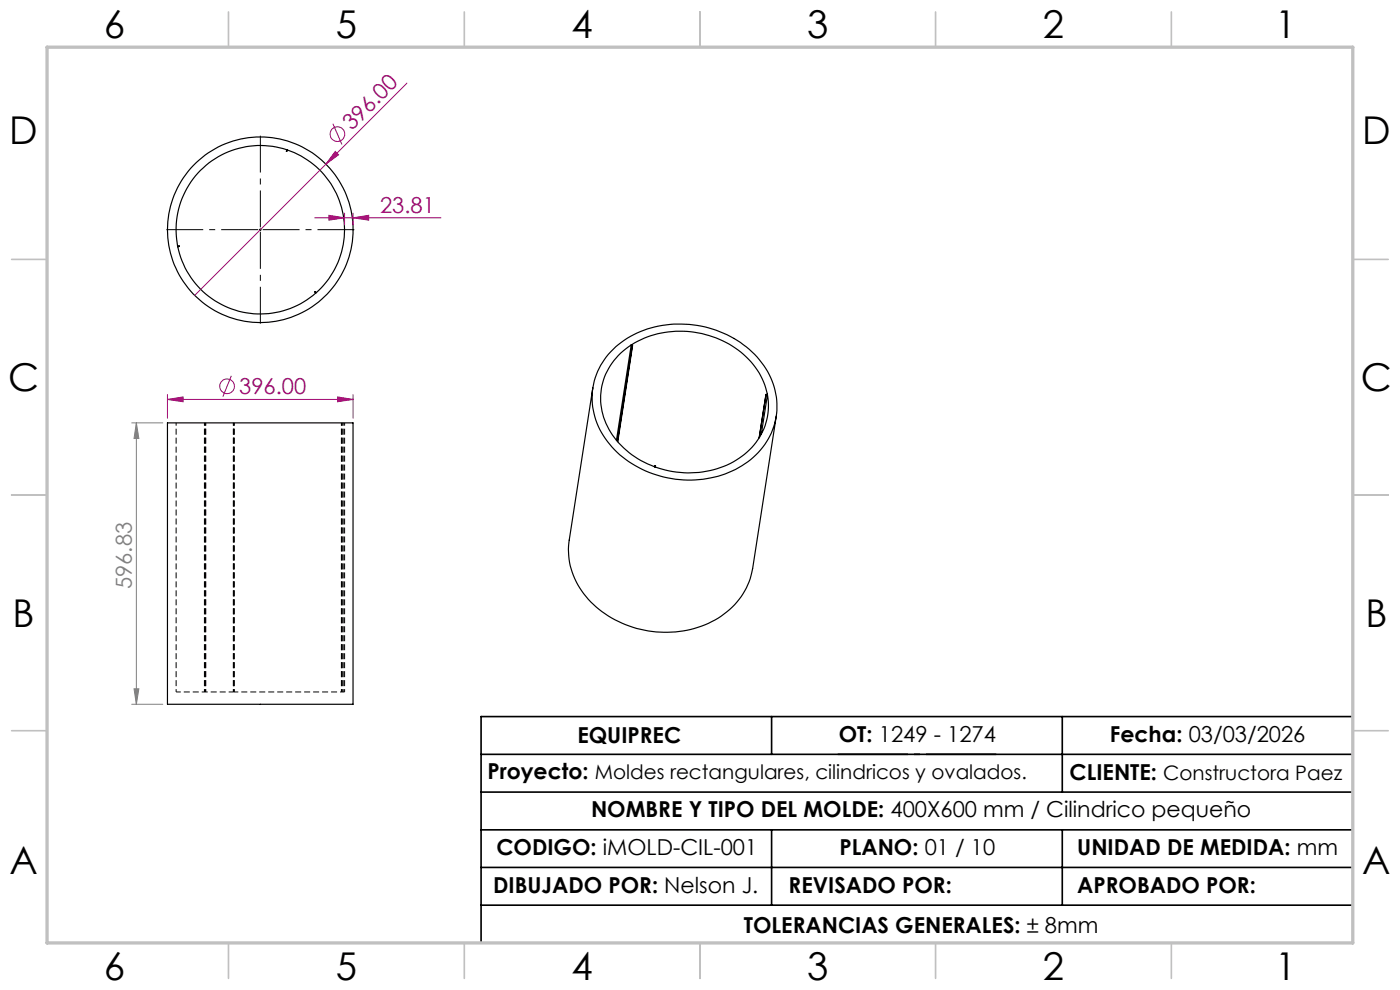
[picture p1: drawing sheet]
<svg xmlns="http://www.w3.org/2000/svg" width="297mm" height="210mm" viewBox="0 0 297 210" stroke-linecap="round" stroke-linejoin="round" font-family="sans-serif">
<g fill="none" stroke="#000" stroke-width=".25">
<path d="M42.5 36.2a18 18 0 0 1 18.4-4.4l-.2 .3 .3-.3a17.9 17.9 0 0 1 6.1 30.3l-.2-.2 .1 .3a17.9 17.9 0 0 1-29.3-9.9l.3-.1h-.3a18 18 0 0 1 4.8-16zM129.6 74.6a21.1 21.1 0 0 1 21.6-4.8 19.3 19.3 0 0 1 13.1 12.4 14.6 14.6 0 0 1-7.6 17 22.4 22.4 0 0 1-27.8-5.5 14.4 14.4 0 0 1 .7-19.1zM133.9 73.2a13.4 13.4 0 0 0-2.1 21.3 19 19 0 0 0 7.1 4.5l.2-.2M133.9 73.2l.2 .2M133.9 73.2l-3.1 20.2M134.1 73.4l-3.1 20.3M134.2 73.3l-.2-.2a20.3 20.3 0 0 1 26.3 4.9 14.8 14.8 0 0 1 2.5 5.6l-.3 .1M134.2 73.3l-.1 .1M134.2 73.3l-3.1 20.4M35.5 89.7h39.4v59.7h-39.4zM125.8 82.3l-5 32.3a16.1 16.1 0 0 0 7.6 15.6 22.5 22.5 0 0 0 24.6 .5 15.2 15.2 0 0 0 6.7-10.1l5-32.3M139.1 98.8l-.1 .3"/>
<path d="M162.5 83.7v.1M162.5 83.8l-1.4 9M162.5 83.7l-1.5 9.2M162.8 83.7a13.6 13.6 0 0 1-7.9 14.6 20.8 20.8 0 0 1-15.9 .8l.1-.3M162.8 83.7l-.3 .1M162.8 83.7l-1.3 8.4"/>
<circle cx="55.2" cy="48.7" r="19.7"/>
</g>
<g fill="none" stroke="#000" stroke-width=".21" stroke-dasharray="1.3 .6" stroke-dashoffset=".7" stroke-linecap="butt">
<path d="M37.4 89.7v57.1M43.7 89.7v57.1M49.6 89.7v57.1M72.4 89.7v57.1M43.4 146.8v-57.1M43.6 146.8v-57.1M49.5 146.8v-57.1M49.6 146.8v-57.1M49.7 146.8v-57.1M72.4 146.8v-57.1M72.7 146.8v-57.1M72.8 146.8v-57.1"/>
<path d="M73.1 146.8v-57.1"/>
</g>
<path d="M49.5 146.8h-12.1M73.1 146.8h-23.5" fill="none" stroke="#000" stroke-width=".21" stroke-dasharray="1.3 .6" stroke-dashoffset=".3" stroke-linecap="butt"/>
<path d="M49.6 146.8h-.1" fill="none" stroke="#000" stroke-width=".21" stroke-dasharray="1.3 .6" stroke-linecap="butt"/>
<g fill="none" stroke="#a0006e" stroke-width=".21">
<path d="M86.3 17.6l-45 45M70.6 26.2l1.9 4.4M71.1 32.1l.7 .7-2.7 2zM66.7 46.2h26.9M69.8 45.7l3.3 .5-3.3 .5zM73.1 45.2v2.5M74.9 46.2l3.3-.5v1zM74.9 45.2v2.5M49.1 79.7l-1.8 4.5M35.5 84.7l3.3-.5v1zM35.5 83.7v5M35.5 84.7h39.4"/>
<path d="M71.6 84.2l3.3 .5-3.3 .5zM74.9 83.7v5"/>
<circle cx="71.6" cy="28.5" r="1.55"/>
<circle cx="48.2" cy="81.9" r="1.55"/>
</g>
<path d="M27.9 89.7h6.6M28.9 89.7l.6 3.3h-1.1zM28.9 89.7v59.7M27.9 149.4h6.6M28.4 146.1h1.1l-.6 3.3z" fill="none" stroke="#808080" stroke-width=".21"/>
<path d="M54.7 48.7h-19.4M55.2 48.2v-19.4M55.2 49.2v19.4M55.7 48.7h19.5" fill="none" stroke="#000" stroke-width=".21" stroke-dasharray="15.2 1.3 1.3 1.3" stroke-dashoffset="7.4" stroke-linecap="butt"/>
<path d="M177.7 160h33.7" fill="none" stroke="#000" stroke-width=".35" stroke-dasharray="15.2 1.3 1.3 1.3" stroke-dashoffset=".3" stroke-linecap="butt"/>
<path d="M55 48.7h.5M55.2 48.5v.5" fill="none" stroke="#000" stroke-width=".21"/>
<path d="M163.7 152v8M225.4 152v16M287 152h-184.9v48M102.1 160h184.9M102.1 168h184.9M102.1 176h184.9M163.7 176v16M225.4 176v16M102.1 184h184.9M102.1 192h184.9" fill="none" stroke="#000" stroke-width=".35"/>
<g fill="none" stroke="#c0c0c0" stroke-width=".35">
<path d="M48.5 2.5v7.5M98.5 2.5v7.5M148.5 2.5v7.5M198.5 2.5v7.5M248.5 2.5v7.5M2.5 55h7.5M287 55h7.5M2.5 105h7.5M287 105h7.5M2.5 155h7.5M287 155h7.5M48.5 200v7.5"/>
<path d="M98.5 200v7.5M148.5 200v7.5M198.5 200v7.5M248.5 200v7.5"/>
</g>
<path d="M10 10h277v190h-277z" fill="none" stroke="#c0c0c0" stroke-width=".7"/>
<g fill="#a0006e">
<path d="M71.1 32.1l.7 .7-2.7 2z"/>
<path d="M69.8 45.7l3.3 .5-3.3 .5zM74.9 46.2l3.3-.5v1zM35.5 84.7l3.3-.5v1zM71.6 84.2l3.3 .5-3.3 .5z"/>
</g>
<path d="M28.9 89.7l.6 3.3h-1.1zM28.4 146.1h1.1l-.6 3.3z" fill="#808080"/>
<g font-size="8.1">
<text x="22" y="8">6</text>
<text x="71.2" y="8">5</text>
<text x="121.2" y="8">4</text>
<text x="171.3" y="8">3</text>
<text x="221.3" y="8">2</text>
<text x="270.5" y="8">1</text>
<text x="2" y="30.5">D</text>
<text x="289" y="30.5">D</text>
<text x="1.7" y="83">C</text>
<text x="288.7" y="83">C</text>
<text x="2.7" y="133">B</text>
<text x="289.7" y="133">B</text>
<text x="2" y="185.5">A</text>
<text x="289" y="185.5">A</text>
<text x="22" y="208">6</text>
<text x="71.2" y="208">5</text>
<text x="121.2" y="208">4</text>
<text x="171.3" y="208">3</text>
<text x="221.3" y="208">2</text>
<text x="270.5" y="208">1</text>
</g>
<g font-size="4.7" fill="#a0006e">
<text x="74.6" y="27.8" transform="rotate(-45 74.6 27.8)">396.00</text>
<text x="80.6" y="45.2">23.81</text>
<text x="50.8" y="83.6">396.00</text>
</g>
<text font-size="4.7" fill="#808080" x="27.9" y="125" transform="rotate(-90 27.9 125)">596.83</text>
<g font-size="4.7">
<text x="122.5" y="157.5">EQUIPREC</text>
<text x="178" y="157.4">OT: 1249 - 1274</text>
<text x="235.5" y="157.5">Fecha: 03/03/2026</text>
<text x="103.4" y="165.2">Proyecto: Moldes rectangulares, cilindricos y ovalados.</text>
<text x="226.9" y="165.5">CLIENTE: Constructora Paez</text>
<text x="125.4" y="173.3">NOMBRE Y TIPO DEL MOLDE: 400X600 mm / Cilindrico pequeño</text>
<text x="105.3" y="181.3">CODIGO: iMOLD-CIL-001</text>
<text x="178.1" y="181.3">PLANO: 01 / 10</text>
<text x="228.5" y="181.3">UNIDAD DE MEDIDA: mm</text>
<text x="104.6" y="189.5">DIBUJADO POR: Nelson J.</text>
<text x="167.3" y="189.5">REVISADO POR:</text>
<text x="228.5" y="189.5">APROBADO POR:</text>
<text x="157.8" y="197.9">TOLERANCIAS GENERALES: ± 8mm</text>
</g>
</svg>
